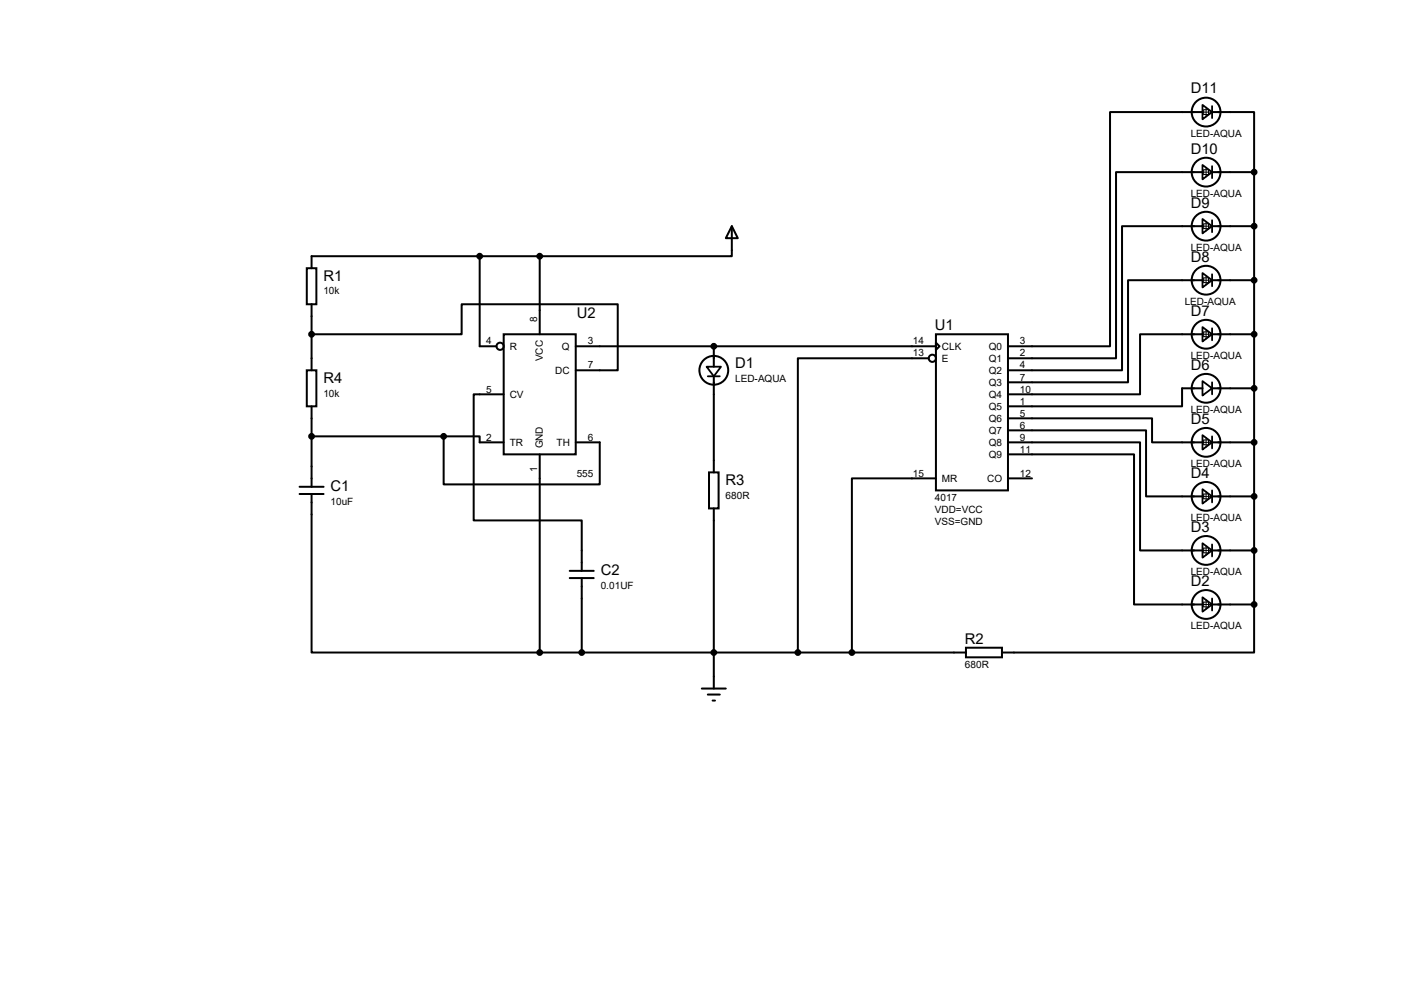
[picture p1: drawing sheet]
<svg xmlns="http://www.w3.org/2000/svg" width="297mm" height="210mm" viewBox="0 0 297 210" stroke-linecap="round" stroke-linejoin="round" font-family="sans-serif">
<g fill="none" stroke="#000" stroke-width=".42">
<path d="M254.4 36.4h-18.3v39.4h-22.9M254.4 23.7h-19.6v49.5h-21.6M256.4 23.7h8.9v12.7M256.4 36.4h8.9M265.3 36.4v91.4M64.9 56.7h2v7.6h-2zM101.5 54.2v19h3.5M114.2 54.2h-48.3v2.5M114.2 54.2v16.5M154.8 47.8l1.3 2.6h-2.6zM154.8 47.8v6.4h-40.6M254.4 59.3h-15.8v21.6h-25.4"/>
<path d="M254.4 47.8h-17v30.5h-24.2M256.4 47.8h8.9M256.4 59.3h8.9M64.9 78.3h2v7.6h-2zM65.9 70.7h31.8v-6.4h33v14h-8.9M65.9 64.3v14M106.6 70.7h15.2v25.4h-15.2zM121.8 73.2h76.2M151 73.2v4.4M151 79.6v20.3M196.5 75.8h-27.7v62.2M198 70.7h15.2v33h-15.2z"/>
<path d="M198 72.5l.8 .7-.8 .8zM254.4 70.7h-13.2v12.7h-28M256.4 70.7h8.9M65.9 85.9v17.1M65.9 92.3h28M93.9 92.3h7.6v1.3h5.1M93.9 92.3v10.1h33v-8.8h-5.1M106.6 83.4h-6.4v26.7h22.9v10.6M114.2 96.1v41.9M150 99.9h2v7.6h-2zM213.2 96.1h26.7v31.7h14.5M213.2 93.6h28v22.8h13.2"/>
<path d="M213.2 91h29.2v14h12M213.2 88.5h30.5v5.1h10.7M254.4 82.1h-4.3v3.8h-36.9M256.4 82.1h8.9M256.4 93.6h8.9M63.4 103h5.1M63.4 104.5h5.1M65.9 104.5v33.5h48.3M151 107.5v38.1M198 101.2h-17.8v36.8M213.2 101.2h5.1M256.4 105h8.9"/>
<path d="M256.4 116.4h8.9M114.2 138h90.1M120.5 120.7h5.1M120.5 122.3h5.1M123.1 122.3v15.7M204.3 137h7.7v2h-7.7zM256.4 127.8h8.9M265.3 127.8v10.2h-53.3M148.5 145.6h5M149.7 146.9h2.6M150.7 148.2h.6"/>
<circle cx="255.1" cy="36.4" r="3"/>
<circle cx="255.1" cy="23.7" r="3"/>
<circle cx="255.1" cy="59.3" r="3"/>
<circle cx="255.1" cy="47.8" r="3"/>
<circle cx="105.8" cy="73.2" r=".76"/>
<circle cx="151" cy="78.3" r="3"/>
<circle cx="197.2" cy="75.8" r=".76"/>
<circle cx="255.1" cy="70.7" r="3"/>
<circle cx="255.1" cy="82.1" r="3"/>
<circle cx="255.1" cy="93.6" r="3"/>
<circle cx="255.1" cy="105" r="3"/>
<circle cx="255.1" cy="116.4" r="3"/>
<circle cx="255.1" cy="127.8" r="3"/>
</g>
<circle cx="151" cy="73.2" r=".21" fill="#000"/>
<g fill="none" stroke="#000" stroke-width=".38">
<path d="M254.4 34.9l2 1.5-2 1.5zM254.4 22.2l2 1.5-2 1.5zM256.4 22.4v2.6M256.4 35.1v2.6M254.4 57.7l2 1.6-2 1.5zM254.4 46.3l2 1.5-2 1.6zM256.4 46.6v2.5M256.4 58v2.5M149.5 77.6h3l-1.5 2zM149.7 79.6h2.6M254.4 69.2l2 1.5-2 1.5zM256.4 69.4v2.6"/>
<path d="M254.4 92l2 1.6-2 1.5zM254.4 80.6l2 1.5-2 1.6zM256.4 80.9v2.5M256.4 92.3v2.5M254.4 114.9l2 1.5-2 1.5zM254.4 103.5l2 1.5-2 1.5zM256.4 103.7v2.6M256.4 115.1v2.6M254.4 126.3l2 1.5-2 1.6zM256.4 126.6v2.5"/>
</g>
<g fill="none" stroke="#000" stroke-width=".21">
<path d="M254.1 36.4h2.1M254.1 23.7h2.1M254.6 35.9h1.1v1h-1.1zM254.6 23.2h1.1v1h-1.1zM255.1 22.7v2M255.1 35.4v2M254.1 59.3h2.1M254.1 47.8h2.1M254.6 58.8h1.1v1h-1.1zM254.6 47.3h1.1v1h-1.1zM255.1 46.8v2.1M255.1 58.3v2"/>
<path d="M254.1 70.7h2.1M254.6 70.2h1.1v1h-1.1zM255.1 69.7v2M254.1 93.6h2.1M254.6 93h1.1v1.1h-1.1zM255.1 92.5v2.1M254.1 116.4h2.1M254.1 105h2.1M254.6 115.9h1.1v1h-1.1zM254.6 104.5h1.1v1h-1.1zM255.1 104v2M255.1 115.4v2"/>
<path d="M254.1 127.8h2.1M254.6 127.3h1.1v1.1h-1.1zM255.1 126.8v2.1"/>
</g>
<g fill="#000" stroke="#000" stroke-width=".42">
<circle cx="265.3" cy="36.4" r=".51"/>
<circle cx="101.5" cy="54.2" r=".51"/>
<circle cx="114.2" cy="54.2" r=".51"/>
<circle cx="265.3" cy="47.8" r=".51"/>
<circle cx="265.3" cy="59.3" r=".51"/>
<circle cx="65.9" cy="70.7" r=".51"/>
<circle cx="151" cy="73.2" r=".51"/>
<circle cx="265.3" cy="70.7" r=".51"/>
<circle cx="65.9" cy="92.3" r=".51"/>
<circle cx="93.9" cy="92.3" r=".51"/>
<circle cx="265.3" cy="93.6" r=".51"/>
<circle cx="265.3" cy="82.1" r=".51"/>
<circle cx="265.3" cy="105" r=".51"/>
<circle cx="265.3" cy="116.4" r=".51"/>
<circle cx="114.2" cy="138" r=".51"/>
<circle cx="123.1" cy="138" r=".51"/>
<circle cx="151" cy="138" r=".51"/>
<circle cx="168.8" cy="138" r=".51"/>
<circle cx="180.2" cy="138" r=".51"/>
<circle cx="265.3" cy="127.8" r=".51"/>
</g>
<g font-size="3.1">
<text x="251.9" y="19.8">D11</text>
<text x="251.9" y="32.5">D10</text>
<text x="251.9" y="43.9">D9</text>
<text x="68.4" y="59.4">R1</text>
<text x="251.9" y="55.3">D8</text>
<text x="122" y="67.3">U2</text>
<text x="197.8" y="69.8">U1</text>
<text x="251.9" y="66.8">D7</text>
<text x="155.5" y="77.9">D1</text>
<text x="68.4" y="80.9">R4</text>
<text x="251.9" y="78.2">D6</text>
<text x="251.9" y="89.6">D5</text>
<text x="251.9" y="101">D4</text>
<text x="69.9" y="103.8">C1</text>
<text x="153.5" y="102.5">R3</text>
<text x="251.9" y="112.5">D3</text>
<text x="127.1" y="121.6">C2</text>
<text x="251.9" y="123.9">D2</text>
<text x="204.1" y="136.1">R2</text>
</g>
<g font-size="2.1">
<text x="251.9" y="28.9">LED-AQUA</text>
<text x="251.9" y="41.6">LED-AQUA</text>
<text x="251.9" y="53">LED-AQUA</text>
<text x="68.4" y="62.3">10k</text>
<text x="250.6" y="64.5">LED-AQUA</text>
<text x="113.7" y="68.2" transform="rotate(-90 113.7 68.2)">8</text>
<text x="102.8" y="72.9">4</text>
<text x="107.8" y="74">R</text>
<text x="114.8" y="76.4" transform="rotate(-90 114.8 76.4)">VCC</text>
<text x="118.9" y="74">Q</text>
<text x="124.3" y="77.9">7</text>
<text x="124.3" y="72.9">3</text>
<text x="193.1" y="72.9">14</text>
<text x="193.1" y="75.4">13</text>
<text x="199.3" y="74">CLK</text>
<text x="199.3" y="76.5">E</text>
<text x="209.2" y="74">Q0</text>
<text x="209.2" y="76.5">Q1</text>
<text x="215.8" y="72.9">3</text>
<text x="215.8" y="75.4">2</text>
<text x="215.8" y="77.9">4</text>
<text x="251.9" y="75.9">LED-AQUA</text>
<text x="68.4" y="83.9">10k</text>
<text x="102.8" y="83">5</text>
<text x="117.5" y="79.1">DC</text>
<text x="155.5" y="80.8">LED-AQUA</text>
<text x="209.2" y="79.1">Q2</text>
<text x="209.2" y="81.6">Q3</text>
<text x="215.8" y="80.5">7</text>
<text x="215.8" y="83">10</text>
<text x="107.8" y="84.2">CV</text>
<text x="209.2" y="84.2">Q4</text>
<text x="209.2" y="86.7">Q5</text>
<text x="209.2" y="89.2">Q6</text>
<text x="215.8" y="85.6">1</text>
<text x="215.8" y="88.1">5</text>
<text x="251.9" y="87.3">LED-AQUA</text>
<text x="102.8" y="93.2">2</text>
<text x="107.8" y="94.3">TR</text>
<text x="114.8" y="94.8" transform="rotate(-90 114.8 94.8)">GND</text>
<text x="117.7" y="94.3">TH</text>
<text x="124.3" y="93.2">6</text>
<text x="209.2" y="91.8">Q7</text>
<text x="209.2" y="94.3">Q8</text>
<text x="215.8" y="90.6">6</text>
<text x="215.8" y="93.2">9</text>
<text x="215.8" y="95.7">11</text>
<text x="113.7" y="99.8" transform="rotate(-90 113.7 99.8)">1</text>
<text x="122" y="100.8">555</text>
<text x="193.1" y="100.8">15</text>
<text x="199.3" y="101.9">MR</text>
<text x="208.8" y="101.9">CO</text>
<text x="209.2" y="96.9">Q9</text>
<text x="215.8" y="100.8">12</text>
<text x="251.9" y="98.8">LED-AQUA</text>
<text x="69.9" y="106.7">10uF</text>
<text x="153.5" y="105.5">680R</text>
<text x="197.8" y="105.9">4017</text>
<text x="197.8" y="108.4">VDD=VCC</text>
<text x="197.8" y="111">VSS=GND</text>
<text x="251.9" y="110.2">LED-AQUA</text>
<text x="127.1" y="124.5">0.01UF</text>
<text x="251.9" y="121.6">LED-AQUA</text>
<text x="251.9" y="133.1">LED-AQUA</text>
<text x="204.1" y="141.2">680R</text>
</g>
</svg>
